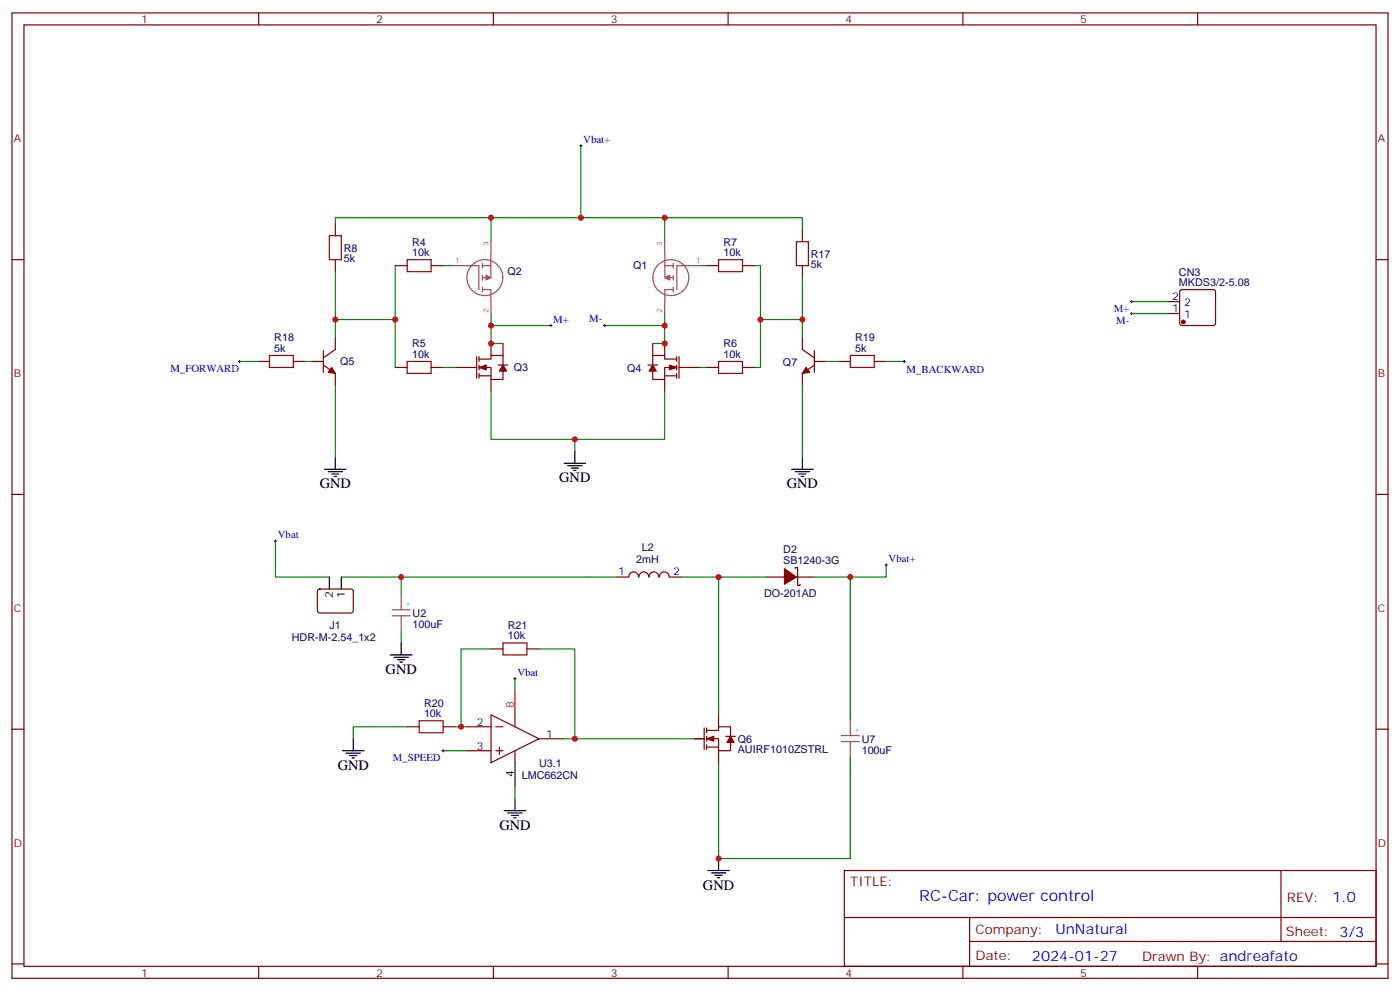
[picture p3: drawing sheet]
<svg xmlns="http://www.w3.org/2000/svg" width="412mm" height="292mm" viewBox="0 0 412 292" stroke-linecap="round" stroke-linejoin="round" font-family="sans-serif">
<g fill="none" stroke="#870000" stroke-width=".35">
<path d="M3.5 3.8h405.4v284.3h-405.4zM7.1 7.3h398.2v277.3h-398.2zM76.2 3.8v3.5M145.3 3.8v3.5M214.5 3.8v3.5M283.6 3.8v3.5M352.8 3.8v3.5M3.5 76.5h3.6M98.8 65.9v3.5M98.8 76.5v3.5M116.4 78.2h3.5M127 78.2h3.5"/>
<path d="M208.1 78.2h3.6M218.7 78.2h3.5M236.4 67.7v3.5M236.4 78.2v3.6M405.3 76.5h3.6M98.8 99.4v3.5l-3.6 2.5M236.4 99.4v3.5l3.5 2.5M344 92.4h3.5M344 88.8h3.5M347.7 85.5l.5-.2h9.2l.5 .2 .2 .5v9.2l-.3 .5-.4 .2h-9.2l-.5-.2-.2-.5v-9.2zM75.8 106.5h3.6M86.4 106.5h3.6"/>
<path d="M91.7 106.5h3.5M95.2 107.5l3.6 2.5v3.5M95.2 103.3v6.3M116.4 108.2h3.5M127 108.2h3.5M134.1 108.2h6.3M140.4 105.1v6.3M141.1 105.8h3.5v-1.1h3.6v2.8M141.1 108.2h3.5v3.6h3.6v-2.5M141.1 110.7h3.5M141.1 105.1v1.4M141.1 107.5v1.4"/>
<path d="M141.1 110v1.4M144.6 101.2v3.5M144.6 111.8v3.5M146.8 107.5h2.8M148.2 101.2v3.5M190.9 107.5h2.8M192.3 101.2v3.5M195.8 110.7h3.5M195.8 101.2v3.5M195.8 111.8v3.5M199.3 105.8h-3.5v-1.1h-3.5v2.8M199.3 108.2h-3.5v3.6h-3.5v-2.5"/>
<path d="M199.3 105.1v1.4M199.3 107.5v1.4M199.3 110v1.4M200 108.2h6.4M200 105.1v6.3M208.1 108.2h3.6M218.7 108.2h3.5M239.9 106.5h3.5M239.9 107.5l-3.5 2.5v3.5M239.9 103.3v6.3M246.9 106.5h3.6M257.5 106.5h3.6"/>
<path d="M3.5 145.6h3.6M405.3 145.6h3.6M93.7 173.7l.5-.2 9.4 .1 .5 .6-.1 5.9-.6 .5-9.5-.1-.4-.7v-5.6zM181.7 170h3.5M185.2 169.9a1.41 1.41 0 0 1 1.5-1.5 1.41 1.41 0 0 1 1.4 1.5M188.2 169.9a1.41 1.41 0 0 1 1.4-1.5 1.41 1.41 0 0 1 1.5 1.5M191.2 169.9a1.41 1.41 0 0 1 1.4-1.5 1.41 1.41 0 0 1 1.4 1.5M194.3 169.9a1.41 1.41 0 0 1 1.4-1.5 1.41 1.41 0 0 1 1.4 1.5M197.2 170h3.5M225.8 170h5.3M234.2 167.5v-.4h.7v5.3h.8v-.3M234.6 170h5.3"/>
<path d="M144.6 191.1h3.6M155.2 191.1h3.5M3.5 214.8h3.6M119.9 214.1h3.6M130.5 214.1h3.6M137.6 214.1h7M144.6 210.5l14.1 7.1-14.1 7zM146 214.1h2.2M151.7 210.5v3.6M158.7 217.6h7.1M204.6 217.6h2.8M207.4 214.4v6.4"/>
<path d="M208.1 217.6h3.6v3.5h3.5v-2.4M208.1 215.1h3.6v-1h3.5v2.8M208.1 214.4v1.4M208.1 216.9v1.4M208.1 219.4v1.4M211.7 210.5v3.6M213.8 216.9h2.8M405.3 214.8h3.6M137.6 221.1h7M146 221.1h2.2M147.1 220.1v2.1M151.7 221.1v3.5"/>
<path d="M208.1 220.1h3.6M211.7 221.1v3.5M248.7 256.4h156.6v28.2h-156.6zM377.3 256.4v20.9M248.7 270.2h156.5M285.6 277.3h119.6M285.6 270.2v14.2M3.5 283.9h3.6M76.2 284.6v3.5M145.3 284.6v3.5M214.5 284.6v3.5M283.6 284.6v3.5"/>
<path d="M352.8 284.6v3.5M405.3 283.9h3.6"/>
</g>
<g fill="#870000" stroke="#870000" stroke-width=".35">
<path d="M141.1 108.2l2.1-.7v1.4z"/>
<path d="M148.2 107.5l1 1.8h-2.1z"/>
<path d="M197.2 107.5l2.1 .7-2.1 .7z"/>
<path d="M192.3 107.5l1 1.8h-2.1z"/>
<path d="M97.7 108.2l1.1 1.8-2.1-.4z"/>
<path d="M237.4 108.2l1.1 1.4-2.1 .4z"/>
<path d="M231.1 167.5l3.5 2.5-3.5 2.1z"/>
<path d="M215.2 216.9l1.1 1.8h-2.2z"/>
<path d="M208.1 217.6l2.2-.7v1.4z"/>
<circle cx="348.5" cy="94.8" r=".53"/>
</g>
<g fill="none" stroke="#a64a4a" stroke-width=".35">
<path d="M134.1 78.2h7v7.1M142.1 78.2h2.5M142.1 77.5v1.5M144.6 74.7v7.1h-2.5M144.6 71.2v3.5M195.8 71.2v10.6h2.5M195.8 78.2h2.5M198.3 77.5v1.5M206.4 78.2h-7v7.1M142.1 85.3h2.5v3.5M142.1 81.1v1.4M142.1 84.6v1.4"/>
<path d="M144.6 88.9v3.5M198.3 85.3h-2.5v7.1M198.3 81.1v1.4M198.3 84.6v1.4M115.5 179.6h5.3M118.2 175.3v4.3M115.5 181.4h5.3M118.2 181.4v.9M118.2 182.4v3.4M247.8 216.7h5.3M247.8 218.4h5.3M250.5 212.3v4.3"/>
<path d="M250.5 218.4v.9M250.5 219.4v3.5"/>
<circle cx="142.8" cy="81.8" r="5.3"/>
<circle cx="197.6" cy="81.8" r="5.3"/>
</g>
<g fill="#a64a4a" stroke="#a64a4a" stroke-width=".35">
<path d="M195.8 81.8l1.5-.7v1.4z"/>
<path d="M143.2 81.1l1.4 .7-1.4 .7z"/>
</g>
<g fill="none" stroke="#008700" stroke-width=".35">
<path d="M171.1 43v21.1M116.4 78.2v30M130.5 78.2h3.6M144.6 71.2v-7.1h51.2v7.1M144.6 64.1h-45.8v1.8M195.8 64.1h40.6v3.6M206.4 78.2h1.7M222.2 78.2h1.8v30h-1.8M98.8 80v19.4M98.8 94.1h17.6M144.6 92.4v8.8h3.6M144.6 95.9h17.7"/>
<path d="M195.8 92.4v3.5h-17.6M195.8 95.9v5.3h-3.5M224 94.1h12.4M236.4 81.8v17.6M333.4 88.8h10.6M333.4 92.4h10.6M70.6 106.5h5.2M90 106.5h1.7M98.8 113.5v21.2M130.5 108.2h3.6M144.6 115.3v14.1h51.2v-14.1M206.4 108.2h1.7"/>
<path d="M236.4 113.5v21.2M243.4 106.5h3.5M261.1 106.5h5.2M169.3 129.4v3.5M81.1 159.4v10.6h15.9M100.5 170h81.2M118.2 170v5.3M200.7 170h11v40.5M211.7 170h14.1M239.9 170h10.6v42.3M261.1 166.4v3.6h-10.6M118.2 185.8v3.6"/>
<path d="M144.6 191.1h-8.8v23M151.7 200v3.5M158.7 191.1h10.6v26.5M119.9 214.1h-15.8v3.5M134.1 214.1h3.5M165.8 217.6h38.8M130.5 221.1h7.1M151.7 231.7v3.5M250.5 222.9v30h-38.8v-28.3"/>
</g>
<g fill="none" stroke="#000" stroke-width=".35">
<path d="M95.6 138.2h6.4M96.7 138.9h4.2M97.7 139.6h2.1M98.8 134.7v3.5M166.2 136.5h6.3M167.2 137.2h4.2M168.3 137.9h2.1M169 138.6h.7M169.3 132.9v3.6M233.2 138.2h6.3M234.2 138.9h4.3M235.3 139.6h2.1"/>
<path d="M236.4 134.7v3.5M98.4 140.3h.7M236 140.3h.7M97 170v3.5M100.5 170v3.5M115 192.9h6.4M116.1 193.6h4.2M117.1 194.3h2.1M117.8 195h.7M118.2 189.4v3.5M104.1 217.6v3.5M100.9 221.1h6.3"/>
<path d="M102 221.8h4.2M103 222.5h2.1M103.7 223.2h.7M148.5 238.8h6.4M149.6 239.5h4.2M151.7 224.6v7.1M151.7 235.2v3.6M150.6 240.2h2.2M151.3 240.9h.7M208.5 256.4h6.3M209.5 257.1h4.3M210.6 257.8h2.1"/>
<path d="M211.3 258.5h.7M211.7 252.9v3.5"/>
</g>
<g fill="none" stroke="#000" stroke-width=".29">
<path d="M170.7 43h.7M171.1 42.6v.7M161.9 95.9h.7M162.3 95.5v.7M177.8 95.9h.7M178.2 95.5v.7M333 88.8h.7M333 92.4h.7M333.4 88.5v.7M333.4 92v.7M70.2 106.5h.7M70.6 106.1v.7"/>
<path d="M266 106.5h.7M266.3 106.1v.7M80.8 159.4h.7M81.1 159v.7M260.7 166.4h.7M261.1 166.1v.7M151.3 200h.7M151.7 199.6v.7M130.2 221.1h.7M130.5 220.8v.7"/>
</g>
<path d="M97 69.4h3.5v7.1h-3.5zM119.9 76.5h7.1v3.5h-7.1zM211.7 76.5h7v3.5h-7zM234.6 71.2h3.5v7h-3.5zM79.4 104.7h7v3.5h-7zM119.9 106.5h7.1v3.5h-7.1zM211.7 106.5h7v3.5h-7zM250.5 104.7h7v3.5h-7zM148.2 189.4h7v3.5h-7zM123.5 212.3h7v3.5h-7z" fill="none" stroke="#a10000" stroke-width=".35"/>
<path d="M151.7 203.5v7" fill="none" stroke="#f00" stroke-width=".35"/>
<g fill="#c00">
<circle cx="144.6" cy="101.2" r=".88"/>
<circle cx="195.8" cy="95.9" r=".88"/>
<circle cx="144.6" cy="95.9" r=".88"/>
<circle cx="169.3" cy="129.4" r=".88"/>
<circle cx="171.1" cy="64.1" r=".88"/>
<circle cx="144.6" cy="64.1" r=".88"/>
<circle cx="195.8" cy="64.1" r=".88"/>
<circle cx="116.4" cy="94.1" r=".88"/>
<circle cx="98.8" cy="94.1" r=".88"/>
<circle cx="236.4" cy="94.1" r=".88"/>
<circle cx="195.8" cy="101.2" r=".88"/>
<circle cx="224" cy="94.1" r=".88"/>
<circle cx="135.8" cy="214.1" r=".88"/>
<circle cx="169.3" cy="217.6" r=".88"/>
<circle cx="211.7" cy="170" r=".88"/>
<circle cx="250.5" cy="170" r=".88"/>
<circle cx="211.7" cy="252.9" r=".88"/>
<circle cx="118.2" cy="170" r=".88"/>
</g>
<text font-size="4.6" fill="#00f" x="270.8" y="265.4">RC-Car: power control</text>
<g font-size="4.2">
<text x="94.2" y="143.9">GND</text>
<text x="164.7" y="142.1">GND</text>
<text x="231.8" y="143.9">GND</text>
<text x="113.6" y="198.5">GND</text>
<text x="99.5" y="226.8">GND</text>
<text x="147.1" y="244.4">GND</text>
<text x="207.1" y="262">GND</text>
</g>
<g font-size="4.2" fill="#00f">
<text x="392.5" y="265.7">1.0</text>
<text x="310.9" y="275.2">UnNatural</text>
<text x="304" y="283">2024-01-27</text>
</g>
<g font-size="3.9" fill="#800">
<text x="250.5" y="261">TITLE:</text>
<text x="379.1" y="265.7">REV:</text>
<text x="287.4" y="275.2">Company:</text>
<text x="378.7" y="275.8">Sheet: 3/3</text>
<text x="287.4" y="282.9">Date:</text>
<text x="336.4" y="282.9">Drawn By: andreafato</text>
</g>
<g font-size="3.2" fill="#800">
<text x="41.6" y="6.8">1</text>
<text x="110.8" y="6.8">2</text>
<text x="179.9" y="6.8">3</text>
<text x="249.1" y="6.8">4</text>
<text x="318.2" y="6.8">5</text>
<text x="4.1" y="41.9">A</text>
<text x="405.9" y="41.9">A</text>
<text x="4.1" y="111.1">B</text>
<text x="405.9" y="111.1">B</text>
<text x="4.1" y="180.2">C</text>
<text x="405.9" y="180.2">C</text>
<text x="4.1" y="249.3">D</text>
<text x="405.9" y="249.3">D</text>
<text x="41.6" y="287.6">1</text>
<text x="110.8" y="287.6">2</text>
<text x="179.9" y="287.6">3</text>
<text x="249.1" y="287.6">4</text>
<text x="318.2" y="287.6">5</text>
</g>
<g font-size="3.2" fill="#00f">
<text x="171.8" y="42.1">Vbat+</text>
<text x="345.3" y="88.5">2</text>
<text x="163" y="95">M+</text>
<text x="173.6" y="94.8">M-</text>
<text x="328.1" y="92">M+</text>
<text x="328.8" y="95.5">M-</text>
<text x="345.3" y="92">1</text>
<text x="348.8" y="93.8">1</text>
<text x="348.8" y="90.2">2</text>
<text x="50.2" y="109.6">M_FORWARD</text>
<text x="267.1" y="109.8">M_BACKWARD</text>
<text x="81.8" y="158.5">Vbat</text>
<text x="261.8" y="165.6">Vbat+</text>
<text x="182.1" y="169.3">1</text>
<text x="198.3" y="169.3">2</text>
<text x="152.4" y="199.1">Vbat</text>
<text x="140.5" y="213.7">2</text>
<text x="140.5" y="220.8">3</text>
<text x="160.9" y="217.2">1</text>
<text x="115.7" y="224.3">M_SPEED</text>
</g>
<g font-size="3.2" fill="#000080">
<text x="101.2" y="77.2">5k</text>
<text x="101.2" y="74.2">R8</text>
<text x="121.4" y="75.4">10k</text>
<text x="121.4" y="72.4">R4</text>
<text x="213.1" y="75.4">10k</text>
<text x="213.1" y="72.4">R7</text>
<text x="238.8" y="75.9">R17</text>
<text x="149.5" y="81.1">Q2</text>
<text x="186.5" y="79.4">Q1</text>
<text x="238.8" y="79">5k</text>
<text x="347.3" y="81.2">CN3</text>
<text x="347.3" y="84.2">MKDS3/2-5.08</text>
<text x="80.8" y="100.6">R18</text>
<text x="251.9" y="100.6">R19</text>
<text x="80.8" y="103.6">5k</text>
<text x="100.2" y="107.6">Q5</text>
<text x="121.4" y="105.4">10k</text>
<text x="121.4" y="102.3">R5</text>
<text x="213.1" y="105.4">10k</text>
<text x="213.1" y="102.3">R6</text>
<text x="230.6" y="107.7">Q7</text>
<text x="251.9" y="103.6">5k</text>
<text x="151.4" y="109.4">Q3</text>
<text x="184.8" y="109.4">Q4</text>
<text x="187.4" y="165.8">2mH</text>
<text x="189" y="162.3">L2</text>
<text x="230.7" y="166.1">SB1240-3G</text>
<text x="230.7" y="162.9">D2</text>
<text x="225.1" y="176">DO-201AD</text>
<text x="97" y="185.2">J1</text>
<text x="121.5" y="184.9">100uF</text>
<text x="121.5" y="181.7">U2</text>
<text x="149.6" y="185.2">R21</text>
<text x="86" y="188.7">HDR-M-2.54_1x2</text>
<text x="149.6" y="188.3">10k</text>
<text x="124.9" y="208.2">R20</text>
<text x="124.9" y="211.2">10k</text>
<text x="217.3" y="221.9">AUIRF1010ZSTRL</text>
<text x="217.3" y="218.9">Q6</text>
<text x="253.8" y="222">100uF</text>
<text x="253.8" y="218.7">U7</text>
<text x="158.8" y="225.8">U3.1</text>
<text x="153.7" y="229.3">LMC662CN</text>
</g>
<g font-size="3.2">
<text x="98.1" y="176.2" transform="rotate(-90 98.1 176.2)">2</text>
<text x="101.6" y="176.2" transform="rotate(-90 101.6 176.2)">1</text>
<text x="151.3" y="228.8" transform="rotate(-90 151.3 228.8)">4</text>
</g>
<text font-size="3.2" fill="#f00" x="151.3" y="208.4" transform="rotate(-90 151.3 208.4)">8</text>
<g font-size="2.1" fill="#a54b4b">
<text x="134" y="77.6">1</text>
<text x="143.9" y="72.6" transform="rotate(-90 143.9 72.6)">3</text>
<text x="195" y="72.6" transform="rotate(-90 195 72.6)">3</text>
<text x="205" y="77.6">1</text>
<text x="143.9" y="92.3" transform="rotate(-90 143.9 92.3)">2</text>
<text x="195" y="92.3" transform="rotate(-90 195 92.3)">2</text>
<text x="120.8" y="178.7" transform="rotate(-90 120.8 178.7)">+</text>
<text x="253.1" y="215.8" transform="rotate(-90 253.1 215.8)">+</text>
</g>
</svg>
